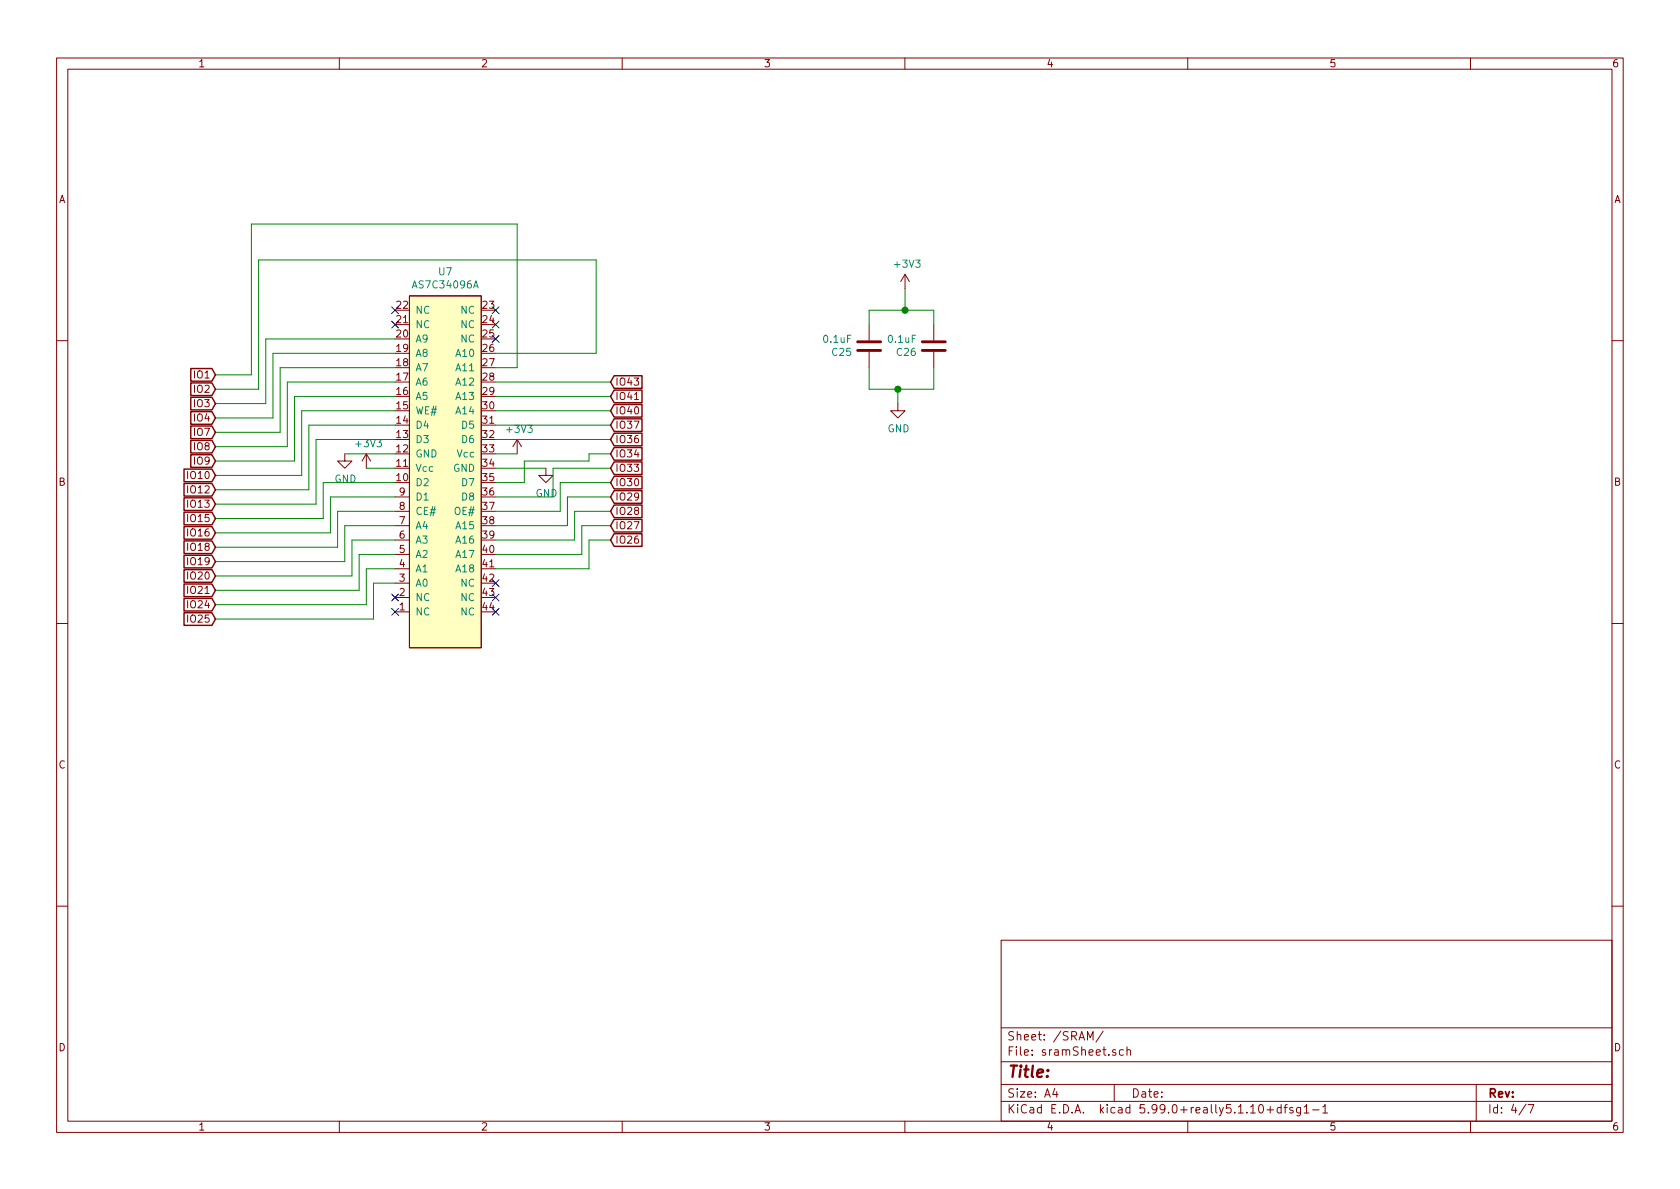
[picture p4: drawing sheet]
<svg xmlns="http://www.w3.org/2000/svg" width="297mm" height="210mm" viewBox="0 0 297 210" stroke-linecap="round" stroke-linejoin="round" font-family="sans-serif">
<g fill="none" stroke="#840000" stroke-width=".18">
<path d="M10 10.3h277v189.9h-277zM12 12.2h273v186.1h-273zM60 10.3v1.9M110 10.3v1.9M160 10.3v1.9M210 10.3v1.9M260 10.3v1.9M72.4 52.3h12.7v62.2h-12.7zM153.7 57.4v2.8M160 48.5v2.5M160 48.5l-.7 1.3M160 48.5l.8 1.3"/>
<path d="M165.1 57.4v2.8M10 60.2h2M91.4 77.7l-.7 1.3M91.4 77.7v2.6M91.4 77.7l.8 1.3M112.2 70.7h.7M153.7 62.2v2.8M158.7 71.4v1.2h1.3l-1.3 1.3-1.2-1.3h1.2M165.1 62.2v2.8M285 60.2h2M61 80.3v1.2h1.2l-1.2 1.3-1.3-1.3h1.3M64.8 80.3l-.8 1.2"/>
<path d="M64.8 80.3v2.5M64.8 80.3l.7 1.2M69.8 98h2.6M69.8 95.5h2.6M69.8 93h2.6M69.8 90.4h2.6M69.8 87.9h2.6M96.5 82.8v1.3h1.3l-1.3 1.2-1.3-1.2h1.3M10 110.3h2M69.8 108.2h2.6M69.8 105.7h2.6M69.8 103.1h2.6"/>
<path d="M69.8 100.6h2.6M285 110.3h2M10 160.2h2M177 166.3h108v32h-108zM285 160.2h2M60 198.3v1.9M110 198.3v1.9M160 198.3v1.9M177 194.8h108M177 191.8h108M177 187.8h108M177 181.8h108"/>
<path d="M186.5 192.5l-.4 1h1M186.8 193v1M192.3 183.9v-1.5l.5 1.1 .5-1.1v1.5M195 182.3l-1.2 2M197 191.8v3M197.3 185.7l-.4-.1-.2 .2 .1 .2 .5 .2v.3h-.6M198.6 185.7l-.4-.1-.3 .3 .1 .6 .2 .1 .4-.1M199.3 185.7l.2-.1 .3 .1 .1 .9M199.3 185.1v1.5M210 198.3v1.9M222.7 195.5l.2-.2a.8 .8 0 0 1 .5 .8 .8 .8 0 0 1-.5 .7l-.2-.1-.2-.4zM224 196.3h1.2"/>
<path d="M224.6 195.7v1.1M226.5 195.9l-.4-.1-.3 .3 .1 .6 .2 .1 .4-.1M226.5 195.3v1.5M227 195.8h.6M227.6 195.3l-.4 .2v1.3M228.6 195.9a.37 .37 0 0 0-.6 .1l.1 .3 .5 .1 .1 .1-.3 .3-.4-.1M229.9 195.8v1.2l-.2 .3h-.4M229.9 195.9l-.4-.1-.3 .3 .1 .6 .2 .1 .4-.1M230.6 195.8l.4-.5v1.5M230.6 196.8h.8M232.1 196.3h1.1M233.9 195.8l.4-.5v1.5"/>
<path d="M233.9 196.8h.8M260 198.3v1.9M261 191.8v6.5M269.8 195.2l-1.2 2M270.2 195.3h1l-.6 1.5"/>
</g>
<path d="M151.6 60.4h4.1M151.6 62h4.1M163.1 60.4h4M163.1 62h4" fill="none" stroke="#840000" stroke-width=".51"/>
<path d="M72.4 52.3h12.7v62.2h-12.7z" fill="#ffffc2" stroke="#ffffc2" stroke-width=".18"/>
<g fill="none" stroke="#008400" stroke-width=".18">
<path d="M69.8 59.9h-22.8v11.5h-8.9M153.7 57.4v-2.5h11.4v2.5M160 51v3.9M69.8 70.1h-17.7v11.4h-14M69.8 75.2h-15.2v11.4h-16.5M69.8 67.6h-19v11.4h-12.7M69.8 65h-20.3v11.4h-11.4M69.8 62.5h-21.5v11.4h-10.2M69.8 77.7h-13.9v11.4h-17.8M69.8 72.6h-16.5v11.5h-15.2M87.6 75.2h20.3M87.6 70.1h20.3"/>
<path d="M87.6 67.6h20.3M87.6 65h3.8v-25.4h-47v26.7h-6.3M87.6 62.5h17.8v-16.5h-59.7v22.8h-7.6M87.6 77.7h20.3M87.6 72.6h20.3M153.7 65v3.8h11.4v-3.8M158.7 68.8v2.6M61 80.3h8.8M64.8 82.8h5M69.8 93h-8.8v6.3h-22.9M69.8 90.4h-10.1v6.4h-21.6M69.8 85.3h-12.7v6.4h-19"/>
<path d="M69.8 87.9h-11.4v6.3h-20.3M69.8 95.5h-7.6v6.3h-24.1M69.8 98h-6.3v6.4h-25.4M87.6 82.8h8.9M87.6 80.3h3.8M107.9 87.9h-7.6v5.1h-12.7M107.9 93h-5v5h-15.3M107.9 85.3h-8.8v5.1h-11.5M107.9 90.4h-6.3v5.1h-14M107.9 80.3h-3.8v1.2h-11.4v3.8h-5.1M107.9 82.8h-10.1v5.1h-10.2M107.9 95.5h-3.8v5.1h-16.5"/>
<path d="M69.8 100.6h-5v6.3h-26.7M69.8 103.1h-3.8v6.4h-27.9"/>
</g>
<g fill="none" stroke="#840000" stroke-width=".25">
<path d="M33.7 77.9h3.8l.6 1.1-.6 1.1h-3.8zM33.7 75.3h3.8l.6 1.1-.6 1.2h-3.8zM33.7 72.8h3.8l.6 1.1-.6 1.1h-3.8zM33.7 70.3h3.8l.6 1.1-.6 1.1h-3.8zM33.7 67.7h3.8l.6 1.1-.6 1.1h-3.8zM33.7 65.2h3.8l.6 1.1-.6 1.1h-3.8zM108.6 66.4h4.9v2.3h-4.9l-.7-1.1zM108.6 69h4.9v2.2h-4.9l-.7-1.1zM108.6 71.5h4.9v2.3h-4.9l-.7-1.2zM108.6 74.1h4.9v2.2h-4.9l-.7-1.1zM108.6 76.6h4.9v2.2h-4.9l-.7-1.1zM108.6 79.1h4.9v2.3h-4.9l-.7-1.1z"/>
<path d="M32.5 90.6h5l.6 1.1-.6 1.1h-5zM32.5 93.1h5l.6 1.1-.6 1.1h-5zM32.5 95.7h5l.6 1.1-.6 1.1h-5zM32.5 98.2h5l.6 1.1-.6 1.1h-5zM32.5 88h5l.6 1.1-.6 1.2h-5zM32.5 85.5h5l.6 1.1-.6 1.1h-5zM32.5 83h5l.6 1.1-.6 1.1h-5zM33.7 80.4h3.8l.6 1.1-.6 1.1h-3.8zM108.6 94.4h4.9v2.2h-4.9l-.7-1.1zM108.6 91.8h4.9v2.3h-4.9l-.7-1.1zM108.6 86.8h4.9v2.2h-4.9l-.7-1.1zM108.6 81.7h4.9v2.2h-4.9l-.7-1.1z"/>
<path d="M108.6 84.2h4.9v2.3h-4.9l-.7-1.2zM108.6 89.3h4.9v2.2h-4.9l-.7-1.1zM32.5 100.7h5l.6 1.1-.6 1.2h-5zM32.5 103.3h5l.6 1.1-.6 1.1h-5zM32.5 105.8h5l.6 1.1-.6 1.1h-5zM32.5 108.4h5l.6 1.1-.6 1.1h-5z"/>
</g>
<g fill="#008400" stroke="#008400" stroke-width=".25">
<circle cx="158.8" cy="68.8" r=".51"/>
<circle cx="160" cy="54.9" r=".51"/>
</g>
<g fill="none" stroke="#000084" stroke-width=".18">
<path d="M69.2 54.2l1.3 1.3M69.2 56.8l1.3 1.2M70.5 54.2l-1.3 1.3M70.5 56.8l-1.3 1.2M87 59.3l1.2 1.2M87 54.2l1.2 1.3M87 56.8l1.2 1.2M88.2 59.3l-1.2 1.2M88.2 54.2l-1.2 1.3M88.2 56.8l-1.2 1.2M69.2 107.6l1.3 1.2M69.2 105l1.3 1.3"/>
<path d="M70.5 107.6l-1.3 1.2M70.5 105l-1.3 1.3M87 102.5l1.2 1.2M87 107.6l1.2 1.2M87 105l1.2 1.3M88.2 102.5l-1.2 1.2M88.2 107.6l-1.2 1.2M88.2 105l-1.2 1.3"/>
</g>
<text font-size="2.8" fill="#840000" x="178" y="190.5">Title:</text>
<g font-size="2.1" fill="#840000">
<text x="178" y="184">Sheet: /SRAM/</text>
<text x="178" y="186.7">File: sramSheet.sch</text>
<text x="178" y="196.9">KiCad E.D.A. kicad 5.99.0+really5.1.10+dfsg1-1</text>
<text x="178" y="194.1">Size: A4</text>
<text x="200" y="194.1">Date:</text>
<text x="263" y="194.1">Rev:</text>
<text x="263" y="196.9">Id: 4/7</text>
</g>
<g font-size="1.8" fill="#840000">
<text x="35" y="11.9">1</text>
<text x="85" y="11.9">2</text>
<text x="135" y="11.9">3</text>
<text x="185" y="11.9">4</text>
<text x="235" y="11.9">5</text>
<text x="285" y="11.9">6</text>
<text x="10.4" y="35.9">A</text>
<text x="285.4" y="35.9">A</text>
<text x="70.2" y="59.7">20</text>
<text x="70.2" y="57.1">21</text>
<text x="70.2" y="54.6">22</text>
<text x="85.4" y="54.6">23</text>
<text x="85.4" y="57.1">24</text>
<text x="85.4" y="59.7">25</text>
<text x="70.2" y="64.8">18</text>
<text x="70.2" y="62.2">19</text>
<text x="85.4" y="62.2">26</text>
<text x="85.4" y="64.8">27</text>
<text x="34.5" y="69.5">IO2</text>
<text x="34.5" y="66.9">IO1</text>
<text x="70.2" y="69.8">16</text>
<text x="70.2" y="67.3">17</text>
<text x="85.4" y="67.3">28</text>
<text x="85.4" y="69.8">29</text>
<text x="108.7" y="68.2">IO43</text>
<text x="108.7" y="70.7">IO41</text>
<text x="34.5" y="77.1">IO7</text>
<text x="34.5" y="74.5">IO4</text>
<text x="34.5" y="72">IO3</text>
<text x="70.2" y="77.5">13</text>
<text x="70.2" y="74.9">14</text>
<text x="70.2" y="72.4">15</text>
<text x="85.4" y="72.4">30</text>
<text x="85.4" y="74.9">31</text>
<text x="85.4" y="77.5">32</text>
<text x="108.7" y="73.3">IO40</text>
<text x="108.7" y="75.8">IO37</text>
<text x="34.5" y="82.2">IO9</text>
<text x="34.5" y="79.6">IO8</text>
<text x="70.2" y="82.5">11</text>
<text x="70.2" y="80">12</text>
<text x="85.4" y="80">33</text>
<text x="85.4" y="82.5">34</text>
<text x="108.7" y="78.4">IO36</text>
<text x="108.7" y="80.9">IO34</text>
<text x="108.7" y="83.4">IO33</text>
<text x="10.4" y="85.9">B</text>
<text x="33.5" y="89.8">IO13</text>
<text x="33.5" y="87.2">IO12</text>
<text x="33.5" y="84.7">IO10</text>
<text x="70.2" y="85.1">10</text>
<text x="70.6" y="87.6">9</text>
<text x="85.4" y="85.1">35</text>
<text x="85.4" y="87.6">36</text>
<text x="108.7" y="88.5">IO29</text>
<text x="108.7" y="86">IO30</text>
<text x="285.4" y="85.9">B</text>
<text x="33.5" y="92.3">IO15</text>
<text x="33.5" y="94.9">IO16</text>
<text x="70.6" y="95.2">6</text>
<text x="70.6" y="92.7">7</text>
<text x="70.6" y="90.2">8</text>
<text x="85.4" y="90.2">37</text>
<text x="85.4" y="92.7">38</text>
<text x="85.4" y="95.2">39</text>
<text x="108.7" y="93.6">IO27</text>
<text x="108.7" y="91.1">IO28</text>
<text x="33.5" y="97.4">IO18</text>
<text x="33.5" y="99.9">IO19</text>
<text x="70.6" y="100.3">4</text>
<text x="70.6" y="97.8">5</text>
<text x="85.4" y="97.8">40</text>
<text x="85.4" y="100.3">41</text>
<text x="108.7" y="96.1">IO26</text>
<text x="33.5" y="102.5">IO20</text>
<text x="33.5" y="105">IO21</text>
<text x="33.5" y="107.6">IO24</text>
<text x="70.6" y="107.9">1</text>
<text x="70.6" y="105.4">2</text>
<text x="70.6" y="102.9">3</text>
<text x="85.4" y="102.9">42</text>
<text x="85.4" y="105.4">43</text>
<text x="85.4" y="107.9">44</text>
<text x="33.5" y="110.1">IO25</text>
<text x="10.4" y="135.9">C</text>
<text x="285.4" y="135.9">C</text>
<text x="10.4" y="185.9">D</text>
<text x="285.4" y="185.9">D</text>
<text x="35" y="199.9">1</text>
<text x="85" y="199.9">2</text>
<text x="135" y="199.9">3</text>
<text x="185" y="199.9">4</text>
<text x="235" y="199.9">5</text>
<text x="285" y="199.9">6</text>
</g>
<g font-size="1.8" fill="#008484">
<text x="158.3" y="47.3">+3V3</text>
<text x="73.3" y="51">AS7C34096A</text>
<text x="77.6" y="48.7">U7</text>
<text x="73.4" y="58">NC</text>
<text x="73.4" y="55.5">NC</text>
<text x="81.5" y="55.5">NC</text>
<text x="81.5" y="58">NC</text>
<text x="73.4" y="65.7">A7</text>
<text x="73.4" y="63.1">A8</text>
<text x="73.4" y="60.6">A9</text>
<text x="80.8" y="63.1">A10</text>
<text x="80.8" y="65.7">A11</text>
<text x="81.5" y="60.6">NC</text>
<text x="145.7" y="60.6">0.1uF</text>
<text x="147.2" y="62.9">C25</text>
<text x="157.1" y="60.6">0.1uF</text>
<text x="158.6" y="62.9">C26</text>
<text x="73.4" y="70.7">A5</text>
<text x="73.4" y="68.2">A6</text>
<text x="80.8" y="68.2">A12</text>
<text x="80.8" y="70.7">A13</text>
<text x="73.4" y="75.8">D4</text>
<text x="73.4" y="73.3">WE#</text>
<text x="80.8" y="73.3">A14</text>
<text x="81.8" y="75.8">D5</text>
<text x="89.7" y="76.5">+3V3</text>
<text x="156.9" y="76.4">GND</text>
<text x="63.1" y="79.1">+3V3</text>
<text x="73.4" y="83.4">Vcc</text>
<text x="73.4" y="80.9">GND</text>
<text x="73.4" y="78.4">D3</text>
<text x="80.1" y="83.4">GND</text>
<text x="80.9" y="80.9">Vcc</text>
<text x="81.8" y="78.4">D6</text>
<text x="59.1" y="85.3">GND</text>
<text x="73.4" y="86">D2</text>
<text x="73.4" y="88.5">D1</text>
<text x="81.8" y="86">D7</text>
<text x="81.8" y="88.5">D8</text>
<text x="94.7" y="87.9">GND</text>
<text x="73.4" y="93.6">A4</text>
<text x="73.4" y="91.1">CE#</text>
<text x="80.5" y="91.1">OE#</text>
<text x="80.8" y="93.6">A15</text>
<text x="73.4" y="101.2">A1</text>
<text x="73.4" y="98.7">A2</text>
<text x="73.4" y="96.1">A3</text>
<text x="80.8" y="96.1">A16</text>
<text x="80.8" y="98.7">A17</text>
<text x="80.8" y="101.2">A18</text>
<text x="73.4" y="106.3">NC</text>
<text x="73.4" y="103.8">A0</text>
<text x="81.5" y="103.8">NC</text>
<text x="81.5" y="106.3">NC</text>
<text x="73.4" y="108.8">NC</text>
<text x="81.5" y="108.8">NC</text>
</g>
</svg>
